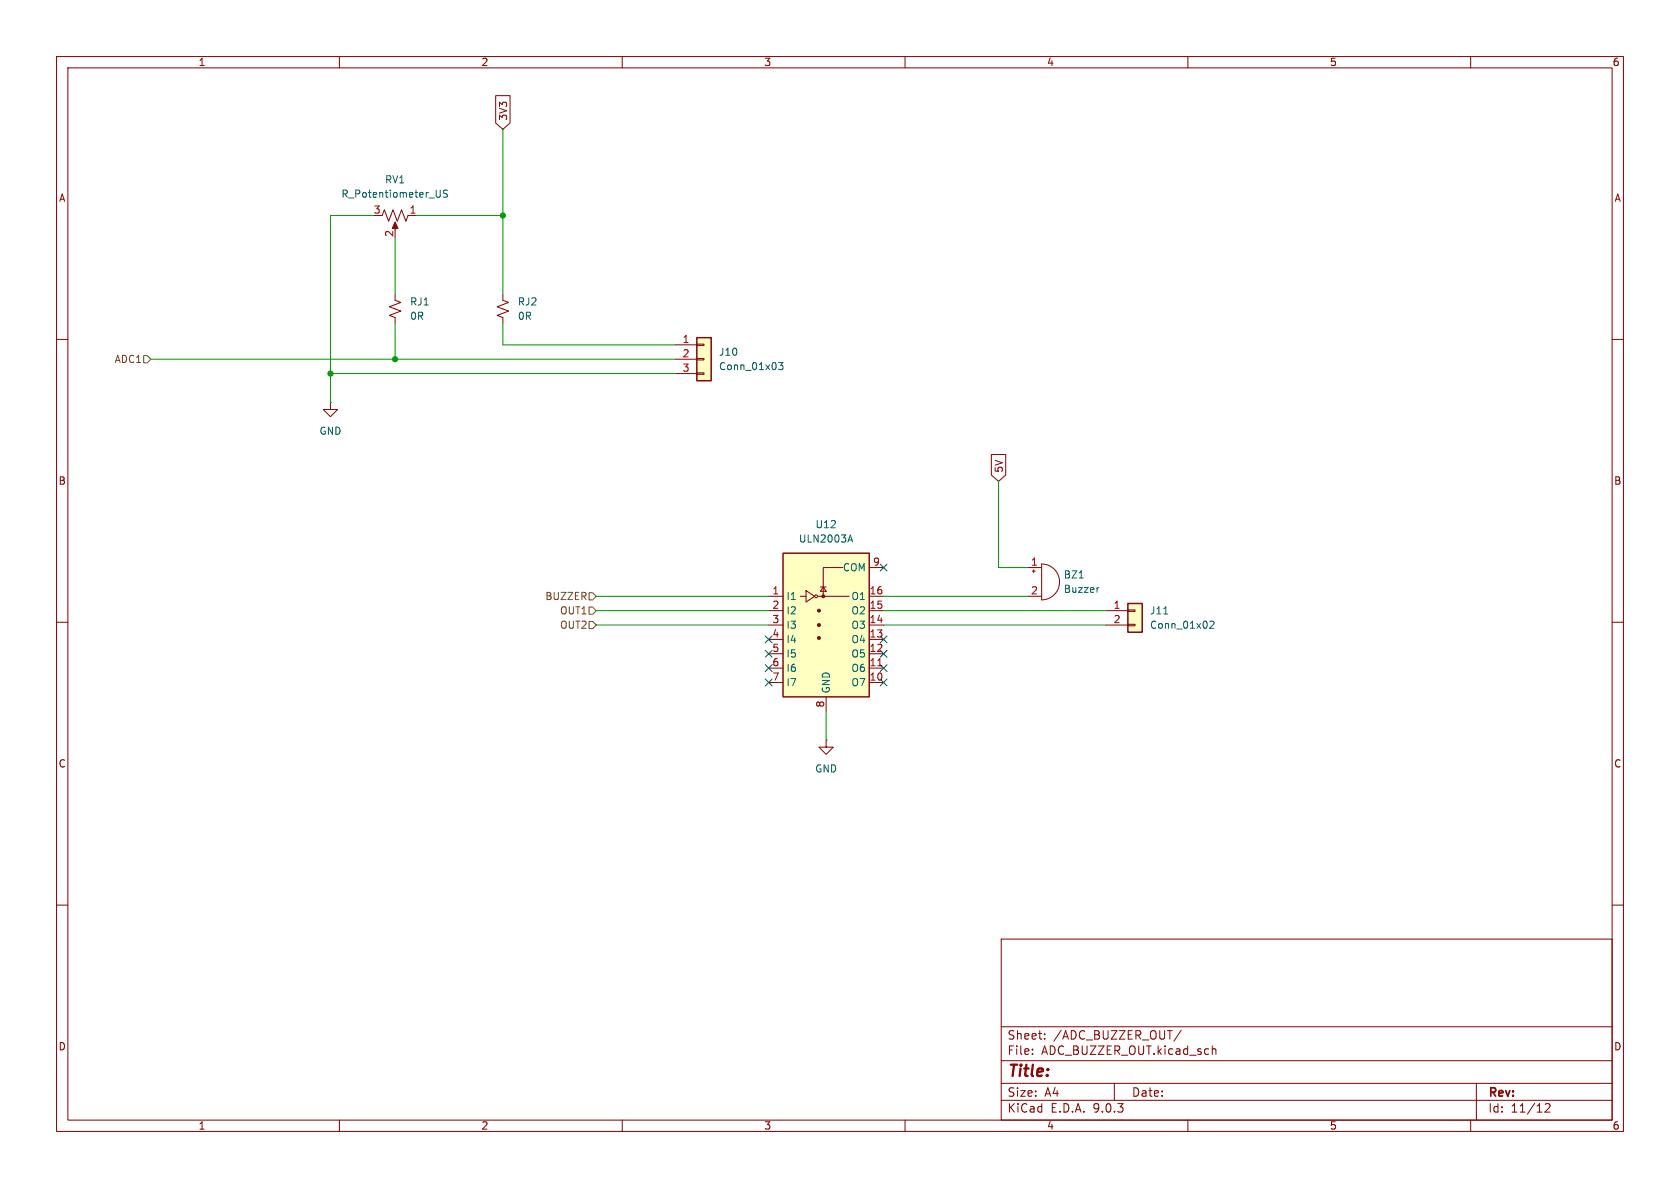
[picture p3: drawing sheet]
<svg xmlns="http://www.w3.org/2000/svg" width="297mm" height="210mm" viewBox="0 0 297 210" stroke-linecap="round" stroke-linejoin="round" font-family="sans-serif">
<g fill="none" stroke="#840000" stroke-width=".18">
<path d="M10 10h277v190h-277zM12 12h273v186h-273zM60 10v2M110 10v2M160 10v2M210 10v2M260 10v2M10 60h2M285 60h2M10 110h2M285 110h2M10 160h2"/>
<path d="M177 166h108v32h-108zM285 160h2M60 198v2M110 198v2M160 198v2M177 194.5h108M177 191.5h108M177 187.5h108M177 181.5h108M182.5 186.3v.1M182.5 185.5v.1M184.7 183.6v.1"/>
<path d="M184.7 182.8v.1M197 191.5v3M208.8 182.1l-1.3 2M210 198v2M214.3 184.9v1.5M214.3 185.5l.2-.1 .4 .1 .1 .9M260 198v2M261 191.5v6.5M273.2 195.2l.5-.1 .3 .1v.3l-.9 1.1h.9"/>
</g>
<path d="M138.4 97.8h15.3v25.4h-15.3z" fill="#ffffc2"/>
<path d="M138.4 97.8h15.3v25.4h-15.3z" fill="none" stroke="#840000" stroke-width=".25"/>
<g fill="none" stroke="#840000" stroke-width=".18">
<path d="M69.8 52.1v1l1.1 .4-2.1 .7 2.1 .8-2.1 .8 1 .3v1.1M135.9 105.4h2.5M135.9 108h2.5M135.9 110.5h2.5M135.9 113h2.5M135.9 115.6h2.5M135.9 118.1h2.5M141.5 105.4h1M142.5 104.4l1.5 1-1.5 1zM144.5 105.4h5.6M145 103.8h1M145.5 103.8l.5 .7h-1z"/>
<path d="M149 100.3h-3.5v5.1M153.7 105.4h2.5M153.7 108h2.5M153.7 110.5h2.5M153.7 113h2.5M153.7 115.6h2.5M153.7 118.1h2.5M153.7 100.3h2.5M135.9 120.7h2.5M146 123.2v2.5M153.7 120.7h2.5"/>
<circle cx="144.3" cy="105.4" r=".25"/>
</g>
<g fill="#840000" stroke="#840000" stroke-width=".18">
<circle cx="144.8" cy="107.9" r=".25"/>
<circle cx="144.8" cy="110.5" r=".25"/>
<circle cx="144.8" cy="112.8" r=".25"/>
<circle cx="145.5" cy="105.4" r=".25"/>
</g>
<path d="M155.2 117.7h.7" fill="none" stroke="#a90000" stroke-width=".18"/>
<path d="M150 95.5h.6M150.3 94.6l.4 1.2" fill="none" stroke="#006464" stroke-width=".18"/>
<path d="M199.4 106.7h2.5v5.1h-2.5z" fill="#ffffc2"/>
<path d="M199.4 106.7h2.5v5.1h-2.5z" fill="none" stroke="#840000" stroke-width=".25"/>
<path d="M67.3 38.1h.3l.3-1 .8 2 .8-2 .7 2 .8-2 .8 2 .3-1M69.8 39.6v1M72.4 38.1h1.3M88.9 52.1v1l1 .4-2 .7 2 .8-2 .8 1 .3v1.1M58.4 71.1v1.3h1.3l-1.3 1.3-1.3-1.3h1.3M58.4 71.1h.1M195.6 108h3.8M195.6 110.5h3.8M199.4 107.8h1.3v.3h-1.3zM199.4 110.4h1.3v.2h-1.3z" fill="none" stroke="#840000" stroke-width=".18"/>
<path d="M77.8 33.6v1l-.1 .2-.4 .1M79.1 33.7l-.5-.1-.2 .1v.4l.6 .2 .1 .3-.2 .3-.5-.1M205.7 108.5h.8M213.9 109.9l.5-.1 .2 .4-.8 .9h.8" fill="none" stroke="#006464" stroke-width=".18"/>
<path d="M69.8 39.2l.6 1.2h-1.1z" fill="#840000" stroke="#840000" stroke-width=".18"/>
<path d="M123.2 59.7h2.5v7.6h-2.5z" fill="#ffffc2"/>
<path d="M123.2 59.7h2.5v7.6h-2.5z" fill="none" stroke="#840000" stroke-width=".25"/>
<g fill="none" stroke="#840000" stroke-width=".18">
<path d="M87.6 16.9h2.6v4.8l-1.3 1.2-1.3-1.2zM119.4 61h3.8M119.4 63.5h3.8M119.4 66h3.8M123.2 60.8h1.3v.3h-1.3zM123.2 63.4h1.3v.2h-1.3zM123.2 65.9h1.3v.3h-1.3zM175.3 80.3h2.5v3.7l-1.3 1.1-1.2-1.1zM184.1 99.7a3.2 3.2 0 0 1 3.2 3.2 3.2 3.2 0 0 1-3.2 3.1zM181.6 100.3h2.5M181.6 105.4h2.5M182.5 101h.5"/>
<path d="M182.8 100.7v.5M146 130.8v1.3h1.3l-1.3 1.3-1.2-1.3h1.2M146 130.8h.1"/>
</g>
<path d="M137.6 64.1h.8l-.4 .5 .4 .1v.5l-.2 .1-.6-.1M190.8 102.2h.7M194.3 103.9h-.2" fill="none" stroke="#006464" stroke-width=".18"/>
<path d="M25.4 62.9h.6l.7 .6-.7 .6h-.6zM104.1 104.8h.7l.6 .6-.6 .6h-.7zM104.1 109.9h.7l.6 .6-.6 .6h-.7zM104.1 107.3h.7l.6 .7-.6 .6h-.7z" fill="none" stroke="#725600" stroke-width=".18"/>
<g fill="none" stroke="#009600" stroke-width=".18">
<path d="M66 38.1h-7.6v33M73.7 38.1h15.2M88.9 22.9v29.2M69.8 41.9v10.2M69.8 57.2v6.3M88.9 57.2v3.8h30.5M26.7 63.5h92.7M58.4 66h61M176.5 85.1v15.2h5.1M105.4 108h30.5M105.4 110.5h30.5M105.4 105.4h30.5"/>
<path d="M156.2 108h39.4M156.2 110.5h39.4M156.2 105.4h25.4M146 125.7v5.1"/>
</g>
<g fill="none" stroke="#000084" stroke-width=".18">
<path d="M155.6 99.7l1.2 1.2M156.8 99.7l-1.2 1.2M135.3 115l1.2 1.2M135.3 117.5l1.2 1.2M135.3 112.4l1.2 1.2M136.5 115l-1.2 1.2M136.5 117.5l-1.2 1.2M136.5 112.4l-1.2 1.2M155.6 115l1.2 1.2M155.6 112.4l1.2 1.2M155.6 117.5l1.2 1.2M156.8 115l-1.2 1.2"/>
<path d="M156.8 112.4l-1.2 1.2M156.8 117.5l-1.2 1.2M135.3 120l1.2 1.3M136.5 120l-1.2 1.3M155.6 120l1.2 1.3M156.8 120l-1.2 1.3"/>
</g>
<g fill="#009600" stroke="#009600" stroke-width=".18">
<circle cx="58.4" cy="66" r=".46"/>
<circle cx="69.8" cy="63.5" r=".46"/>
<circle cx="88.9" cy="38.1" r=".46"/>
</g>
<text font-size="2.8" fill="#840000" x="178" y="190.9">Title:</text>
<g font-size="2.1" fill="#840000">
<text x="178" y="184">Sheet:</text>
<text x="186.2" y="184">/ADC_BUZZER_OUT/</text>
<text x="178" y="186.7">File:</text>
<text x="184.1" y="186.7">ADC_BUZZER_OUT.kicad_sch</text>
<text x="178" y="196.9">KiCad</text>
<text x="178" y="194.1">Size:</text>
<text x="184.7" y="194.1">A4</text>
<text x="185.7" y="196.9">E.D.A.</text>
<text x="193.3" y="196.9">9.0.3</text>
<text x="200" y="194.1">Date:</text>
<text x="263" y="194.3">Rev:</text>
<text x="263" y="196.9">Id:</text>
<text x="267.1" y="196.9">11/12</text>
</g>
<g font-size="1.8" fill="#840000">
<text x="35" y="11.9">1</text>
<text x="85" y="11.9">2</text>
<text x="135" y="11.9">3</text>
<text x="185" y="11.9">4</text>
<text x="235" y="11.9">5</text>
<text x="285" y="11.9">6</text>
<text x="89.9" y="21.4" transform="rotate(-90 89.9 21.4)">3V3</text>
<text x="10.3" y="35.9">A</text>
<text x="285.3" y="35.9">A</text>
<text x="177.5" y="83.7" transform="rotate(-90 177.5 83.7)">5V</text>
<text x="10.3" y="85.9">B</text>
<text x="285.3" y="85.9">B</text>
<text x="10.3" y="135.9">C</text>
<text x="285.3" y="135.9">C</text>
<text x="10.3" y="185.9">D</text>
<text x="285.3" y="185.9">D</text>
<text x="35" y="199.9">1</text>
<text x="85" y="199.9">2</text>
<text x="135" y="199.9">3</text>
<text x="185" y="199.9">4</text>
<text x="235" y="199.9">5</text>
<text x="285" y="199.9">6</text>
</g>
<g font-size="1.8" fill="#006464">
<text x="60.3" y="35.2">R_Potentiometer_US</text>
<text x="68" y="32.6">RV1</text>
<text x="72.4" y="54.2">RJ1</text>
<text x="72.4" y="56.7">0R</text>
<text x="91.4" y="54.2">RJ2</text>
<text x="91.4" y="56.7">0R</text>
<text x="127" y="65.6">Conn_01x03</text>
<text x="127" y="63.1">J10</text>
<text x="56.4" y="77.1">GND</text>
<text x="144.1" y="93.6">U12</text>
<text x="141.1" y="96.1">ULN2003A</text>
<text x="148.9" y="101.2">COM</text>
<text x="138.9" y="106.3">I1</text>
<text x="150.4" y="106.3">O1</text>
<text x="188" y="102.5">BZ1</text>
<text x="188" y="105">Buzzer</text>
<text x="138.9" y="108.8">I2</text>
<text x="138.9" y="111.4">I3</text>
<text x="138.9" y="113.9">I4</text>
<text x="150.4" y="108.8">O2</text>
<text x="150.4" y="111.4">O3</text>
<text x="150.4" y="113.9">O4</text>
<text x="203.2" y="111.4">Conn_01x02</text>
<text x="203.2" y="108.8">J11</text>
<text x="138.9" y="116.4">I5</text>
<text x="138.9" y="119">I6</text>
<text x="150.4" y="116.4">O5</text>
<text x="150.4" y="119">O6</text>
<text x="138.9" y="121.5">I7</text>
<text x="146.9" y="122.7" transform="rotate(-90 146.9 122.7)">GND</text>
<text x="150.4" y="121.5">O7</text>
<text x="144" y="136.8">GND</text>
</g>
<g font-size="1.8" fill="#a90000">
<text x="66" y="37.8">3</text>
<text x="69.6" y="42" transform="rotate(-90 69.6 42)">2</text>
<text x="72.3" y="37.8">1</text>
<text x="120.6" y="60.7">1</text>
<text x="120.6" y="63.2">2</text>
<text x="120.6" y="65.8">3</text>
<text x="154.2" y="100.1">9</text>
<text x="182.2" y="100.1">1</text>
<text x="136.5" y="105.2">1</text>
<text x="136.5" y="107.7">2</text>
<text x="153.6" y="105.2">16</text>
<text x="153.6" y="107.7">15</text>
<text x="182.2" y="105.2">2</text>
<text x="196.8" y="107.7">1</text>
<text x="136.5" y="110.2">3</text>
<text x="136.5" y="112.8">4</text>
<text x="153.6" y="110.2">14</text>
<text x="153.6" y="112.8">13</text>
<text x="196.8" y="110.2">2</text>
<text x="136.5" y="115.3">5</text>
<text x="136.5" y="117.9">6</text>
<text x="153.6" y="115.3">12</text>
<text x="153.6" y="117.9">11</text>
<text x="136.5" y="120.4">7</text>
<text x="145.8" y="125.2" transform="rotate(-90 145.8 125.2)">8</text>
<text x="153.6" y="120.4">10</text>
</g>
<g font-size="1.8" fill="#725600">
<text x="20.2" y="64.4">ADC1</text>
<text x="96.3" y="106.3">BUZZER</text>
<text x="98.9" y="111.4">OUT2</text>
<text x="98.9" y="108.8">OUT1</text>
</g>
</svg>
